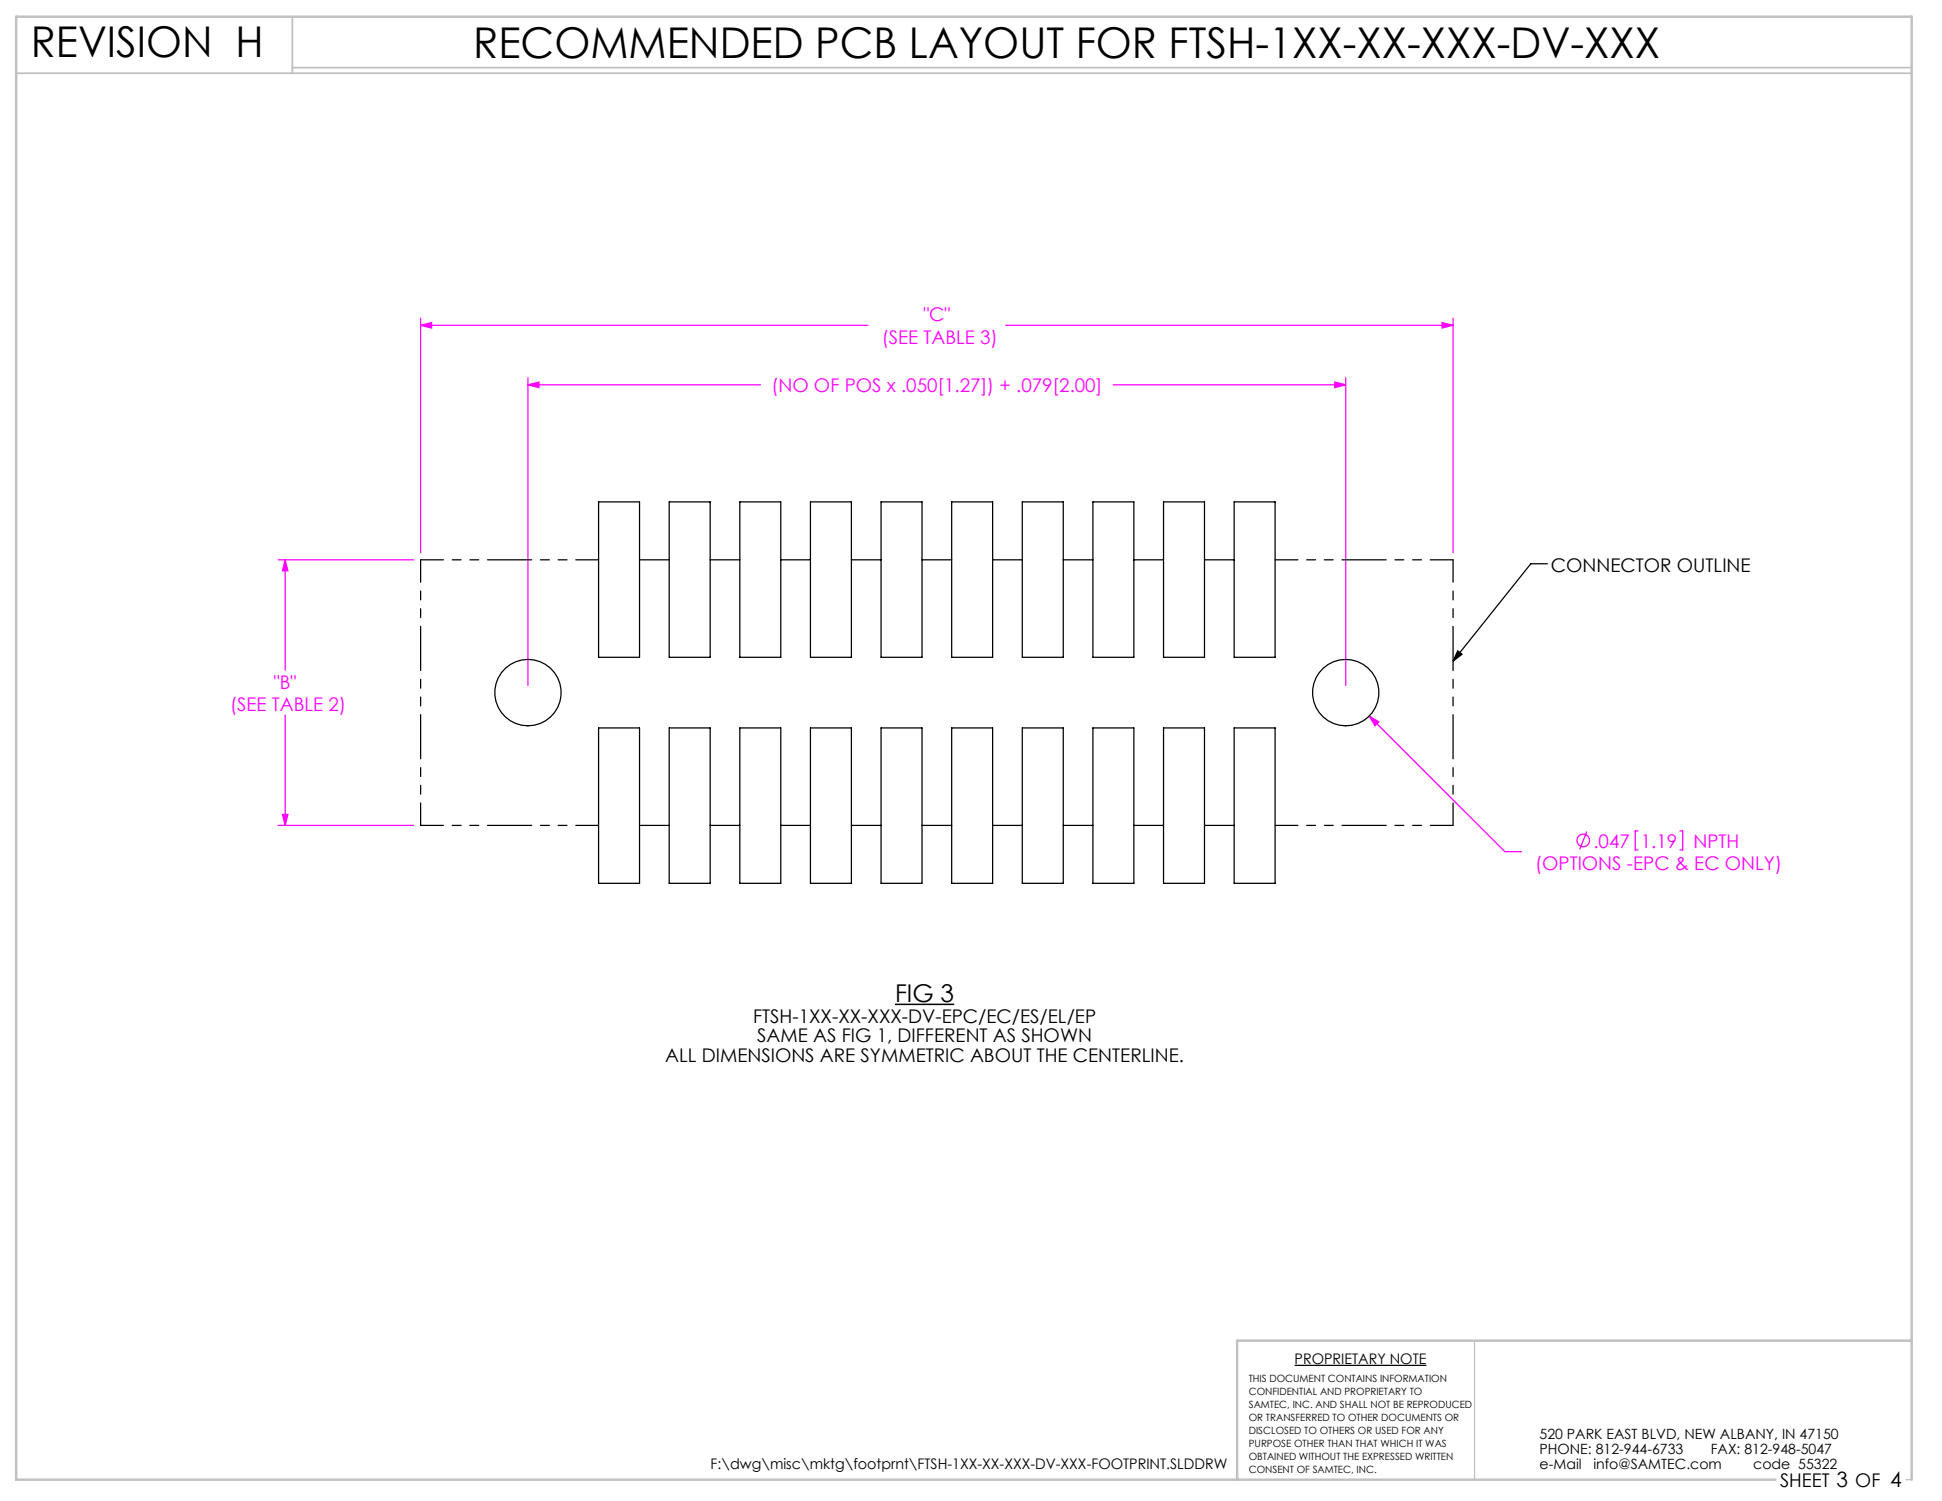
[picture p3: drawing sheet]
<svg xmlns="http://www.w3.org/2000/svg" width="279mm" height="216mm" viewBox="0 0 279 216" stroke-linecap="round" stroke-linejoin="round" font-family="sans-serif">
<path d="M212.2 192.8v20M274.2 212.8h.8" fill="none" stroke="#c0c0c0" stroke-width=".18"/>
<path d="M2.3 10.5h272.7M42.1 2.4v8.1M42.1 9.7h232.9" fill="none" stroke="#c0c0c0" stroke-width=".25"/>
<path d="M275 192.8h-97v20M255.5 212.8h-253.2v-210.4h272.7v210.4" fill="none" stroke="#c0c0c0" stroke-width=".35"/>
<g fill="none" stroke="#f0f" stroke-width=".18">
<path d="M60.5 46.8l1.6-.4v.8zM60.5 45.8v33.7M60.5 46.8h64.4M76 55.4l1.5-.4v.7zM76 54.3v44.3M76 55.4h33.4M144.7 46.8h64.4M160.2 55.4h33.4M192 55l1.6 .4-1.6 .3zM193.6 54.3v44.3M207.5 46.4l1.6 .4-1.6 .4zM209.1 45.8v33.7"/>
<path d="M40 80.5h19.5M41 80.5l.4 1.6h-.8zM41 80.5v15.9M40 118.7h19.5M40.6 117.2h.8l-.4 1.5zM41 102.8v15.9M197 103l1.4 .8-.6 .6zM197 103l19.5 19.5h2.4M228.3 119.6l-1 2.6M235.7 119.5h-.4v2.8h.4M241.7 119.5h.4v2.8h-.4"/>
<circle cx="227.8" cy="120.9" r=".9"/>
</g>
<path d="M128.8 144.5h8.5" fill="none" stroke="#000" stroke-width=".21"/>
<path d="M209.7 93.6l.6 .5-1.2 1zM222.6 81.1h-2.4l-11.1 14" fill="none" stroke="#000" stroke-width=".18"/>
<path d="M209.7 93.6l.6 .5-1.2 1z" fill="#000"/>
<path d="M76 55.4l1.5-.4v.7zM192 55l1.6 .4-1.6 .3zM41 80.5l.4 1.6h-.8zM40.6 117.2h.8l-.4 1.5zM60.5 46.8l1.6-.4v.8zM207.5 46.4l1.6 .4-1.6 .4zM197 103l.8 1.4 .6-.6z" fill="#f0f"/>
<g fill="none" stroke="#000" stroke-width=".18">
<path d="M86.1 72.2h5.9v22.3h-5.9zM96.3 72.2h5.9v22.3h-5.9zM106.4 72.2h5.9v22.3h-5.9zM116.6 72.2h5.9v22.3h-5.9zM126.8 72.2h5.9v22.3h-5.9zM136.9 72.2h5.9v22.3h-5.9zM147.1 72.2h5.9v22.3h-5.9zM157.2 72.2h5.9v22.3h-5.9zM167.4 72.2h5.9v22.3h-5.9zM177.6 72.2h5.9v22.3h-5.9zM102.2 80.5h4.2M112.3 80.5h4.3"/>
<path d="M122.5 80.5h4.3M132.7 80.5h4.2M142.8 80.5h4.3M153 80.5h4.2M163.1 80.5h4.3M173.3 80.5h4.3M86.1 104.7h5.9v22.4h-5.9zM96.3 104.7h5.9v22.4h-5.9zM102.2 118.7h4.2M106.4 104.7h5.9v22.4h-5.9zM112.3 118.7h4.3M116.6 104.7h5.9v22.4h-5.9z"/>
<path d="M122.5 118.7h4.3M126.8 104.7h5.9v22.4h-5.9zM132.7 118.7h4.2M136.9 104.7h5.9v22.4h-5.9zM142.8 118.7h4.3M147.1 104.7h5.9v22.4h-5.9zM153 118.7h4.2M157.2 104.7h5.9v22.4h-5.9zM163.1 118.7h4.3M167.4 104.7h5.9v22.4h-5.9zM173.3 118.7h4.3M177.6 104.7h5.9v22.4h-5.9z"/>
<path d="M186.3 196.4h18.9"/>
<circle cx="76" cy="99.6" r="4.8"/>
<circle cx="193.6" cy="99.6" r="4.8"/>
</g>
<path d="M96.3 80.5h-4.3M92 118.7h4.3" fill="none" stroke="#000" stroke-width=".18" stroke-dasharray="6.3 1.3 1.3 1.3 1.3 1.3"/>
<path d="M60.5 80.5v38.2M86.1 80.5h-25.6M209.1 80.5h-25.6M60.5 118.7h25.6M183.5 118.7h25.6M209.1 118.7v-38.2" fill="none" stroke="#000" stroke-width=".18" stroke-dasharray="6.3 1.3 1.3 1.3 1.3 1.3" stroke-dashoffset="3.1"/>
<g font-size="6.1">
<text x="4.4" y="8.2">REVISION H</text>
<text x="68.1" y="8.3">RECOMMENDED PCB LAYOUT FOR FTSH-1XX-XX-XXX-DV-XXX</text>
</g>
<text font-size="3.5" x="128.8" y="144.1">FIG 3</text>
<g font-size="2.7" fill="#f0f">
<text x="132.9" y="46.2">&quot;C&quot;</text>
<text x="126.9" y="49.4">(SEE TABLE 3)</text>
<text x="111" y="56.4">(NO OF POS x .050[1.27]) + .079[2.00]</text>
<text x="39.4" y="99">&quot;B&quot;</text>
<text x="33.1" y="102.3">(SEE TABLE 2)</text>
<text x="220.9" y="125.1">(OPTIONS -EPC &amp; EC ONLY)</text>
<text x="229.2" y="121.9">.047</text>
<text x="236.1" y="121.9">1.19</text>
<text x="243.6" y="121.9">NPTH</text>
</g>
<g font-size="2.7">
<text x="223.1" y="82.2">CONNECTOR OUTLINE</text>
<text x="108.3" y="147.1">FTSH-1XX-XX-XXX-DV-EPC/EC/ES/EL/EP</text>
<text x="108.9" y="149.9">SAME AS FIG 1, DIFFERENT AS SHOWN</text>
<text x="95.7" y="152.7">ALL DIMENSIONS ARE SYMMETRIC ABOUT THE CENTERLINE.</text>
<text x="256.1" y="213.9">SHEET 3 OF 4</text>
</g>
<g font-size="2.1">
<text x="186.3" y="196.2">PROPRIETARY NOTE</text>
<text x="102.2" y="211.3">F:\dwg\misc\mktg\footprnt\FTSH-1XX-XX-XXX-DV-XXX-FOOTPRINT.SLDDRW</text>
</g>
<g font-size="2">
<text x="221.5" y="207">520 PARK EAST BLVD, NEW ALBANY, IN 47150</text>
<text x="221.5" y="209.2">PHONE: 812-944-6733</text>
<text x="246.1" y="209.2">FAX: 812-948-5047</text>
<text x="221.5" y="211.3">e-Mail</text>
<text x="229.3" y="211.3">info@SAMTEC.com</text>
<text x="252.2" y="211.3">code 55322</text>
</g>
<g font-size="1.4">
<text x="179.7" y="198.8">THIS DOCUMENT CONTAINS INFORMATION</text>
<text x="179.7" y="200.6">CONFIDENTIAL AND PROPRIETARY TO</text>
<text x="179.7" y="202.5">SAMTEC, INC. AND SHALL NOT BE REPRODUCED</text>
<text x="179.7" y="204.4">OR TRANSFERRED TO OTHER DOCUMENTS OR</text>
<text x="179.7" y="206.2">DISCLOSED TO OTHERS OR USED FOR ANY</text>
<text x="179.7" y="208.1">PURPOSE OTHER THAN THAT WHICH IT WAS</text>
<text x="179.7" y="210">OBTAINED WITHOUT THE EXPRESSED WRITTEN</text>
<text x="179.7" y="211.8">CONSENT OF SAMTEC, INC.</text>
</g>
</svg>
